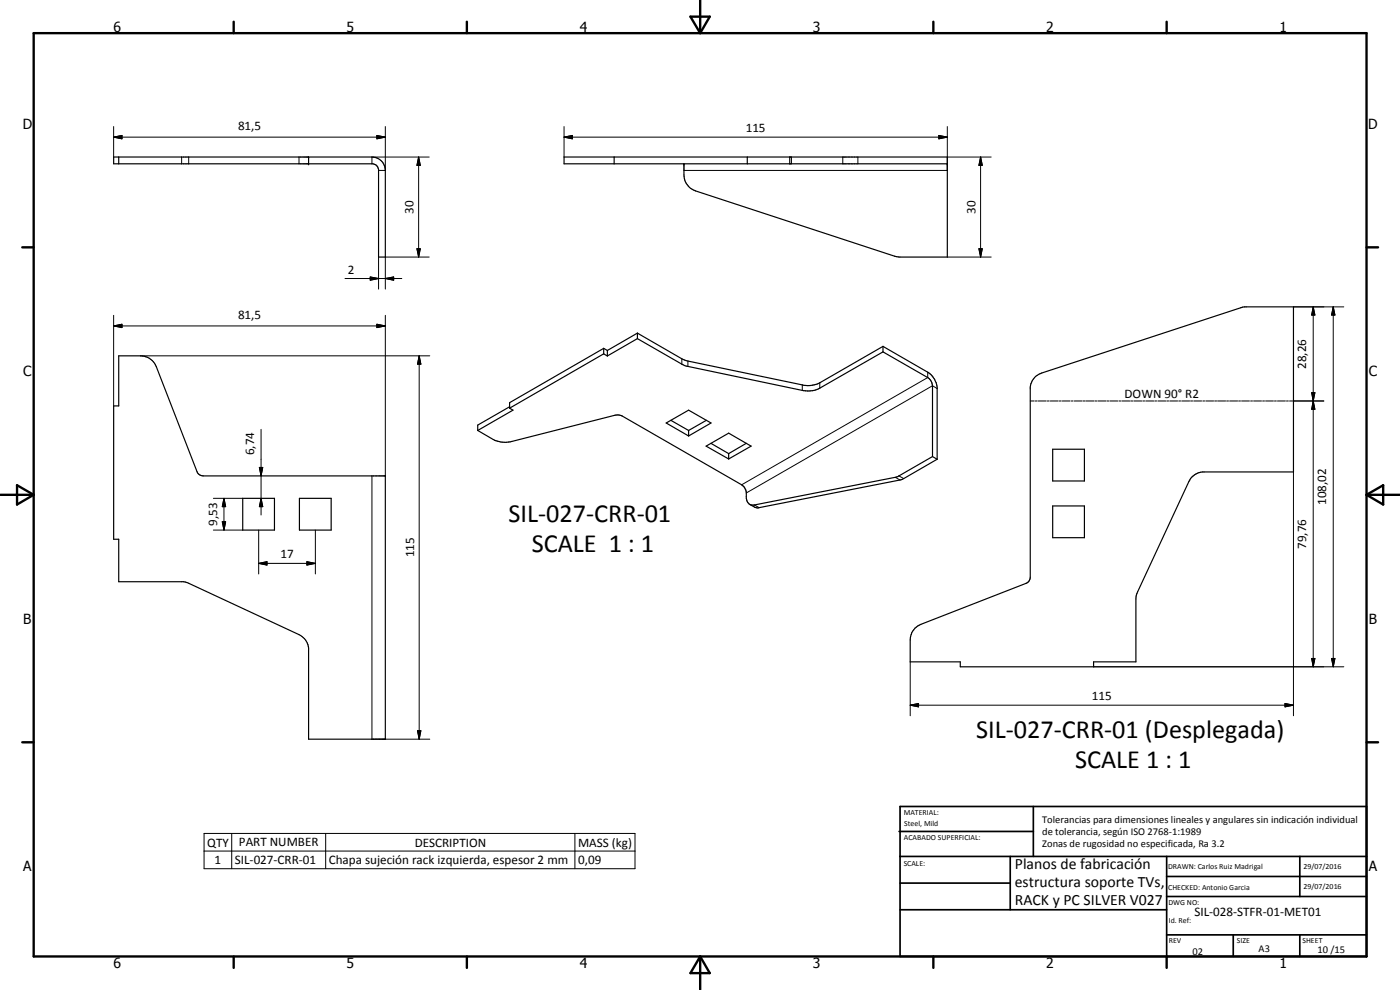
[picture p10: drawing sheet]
<svg xmlns="http://www.w3.org/2000/svg" width="420mm" height="297mm" viewBox="0 0 420 297" stroke-linecap="round" stroke-linejoin="round" font-family="sans-serif">
<g fill="none" stroke="#000" stroke-width=".35">
<path d="M34.1 47.1h77.5a4 4 0 0 1 4 4v26h-2v-26.3l-.2-.7-.8-.7-.6-.3h-77.9zM35.6 47.1v2M92.6 47.1v2M184.3 47.1v2M205.3 49.1v3.4a5.2 5.2 0 0 0 3.4 4.8l59.8 19.6 1.6 .2h14.2v-30h-115v2h115M224.3 47.1v2M237 47.1v2M191.3 99.9l-9 5.3M191.3 99.9l13.3 7.8 1.3 .5 34.9 7.3a7.6 7.6 0 0 0 5.2-.6l19-11M191.3 99.9v1.7M35.6 106.8h6.6a5.2 5.2 0 0 1 4.7 3.2l12.2 31.5 .9 1 1 .3h54.6v79h-23v-27.4a5.1 5.1 0 0 0-2.9-4l-34.1-15.8-20-.1v-12.7h-1.5v-40h1.5zM181.2 104.5l-28.3 16.3v1.7"/>
<path d="M181.2 104.5l1.1 .7M181.2 106.2l1.1 .6M181.2 106.2l-28.3 16.3M181.2 104.5v1.7M182.3 105.2v1.6M191.3 101.6l-9 5.2M191.3 101.6l14.6 8.3 34.9 7.2a7.9 7.9 0 0 0 5.2-.6l19-10.9M265 103.9l13.4 7.8a6.2 6.2 0 0 1 2.9 4.5v21.6M265 105.6l13.4 7.7a3.2 3.2 0 0 1 1.5 2.4v21.3M265 103.9v1.7M310.8 112.9l1.8-1 60.3-19.7 15.3-.1v49.5h-27.4a5.1 5.1 0 0 0-4 2.8l-15.8 34.2-.1 20h-12.7v1.5h-40v-1.5h-15v-6.6a5 5 0 0 1 3.2-4.7l31.5-12.3 .8-.5 .4-.6 .1-57.7 .6-2zM143.4 129.2l4.6 2.7a7.7 7.7 0 0 0 5.6 .6l31-7.9 1.3-.1 .9 .3 35.8 20.7a3.3 3.3 0 0 1 1.4 2.1v1.9a2.01 2.01 0 0 0 2.4 2l42.7-8.4 10.8-6.1"/>
<path d="M152.9 122l-9.5 5.6v1.6M152.9 122.5l1.1 .6-10.6 6.1M199.9 126.9l6.8-3.8 6.7 3.8-6.7 3.9zM201.3 126.1l5.4 3.1M206.7 129.2v1.6M211.9 133.9l6.8-3.9 6.7 3.9-6.7 3.8zM212 126.1l-5.3 3.1M213.3 133l5.4 3.1M218.7 136.1v1.6M224 133l-5.3 3.1M279.9 137l1.4 .8M281.3 137.8l-10.1 5.8-1.1 .4-42.6 8.4-.8-.1-1.7-1"/>
<path d="M315.9 134.8h9.5v9.5h-9.5zM72.8 149.5h9.6v9.5h-9.6zM89.9 149.5h9.5v9.5h-9.5zM315.9 151.8h9.5v9.5h-9.5z"/>
</g>
<g fill="#000">
<circle cx="92.6" cy="47.1" r=".18"/>
<circle cx="92.6" cy="49.1" r=".18"/>
<circle cx="205.3" cy="49.1" r=".18"/>
<circle cx="284.3" cy="49.1" r=".18"/>
</g>
<g fill="none" stroke="#000" stroke-width=".3">
<path d="M34.1 38v9.1M115.6 38v13.1h-2M169.3 38v9.1M284.3 38v13.1h-79M34.1 41.1l2.5-.5v1.1zM34.1 41.1h81.5M54.5 47.1v2M56.6 47.1v2M89.7 47.1v2M113.1 40.6l2.5 .5-2.5 .6zM125.6 47.1l.5 2.5h-1zM125.6 47.1v30"/>
<path d="M128.8 47.1h-17.2v2M169.3 41.1l2.5-.5v1.1zM169.3 41.1h115M237.5 47.1v2M252.9 47.1v2M257.5 47.1v2M281.8 40.6l2.5 .5-2.5 .6zM284.3 47.1h13.2M294.3 47.1l.5 2.5h-1zM294.3 47.1v30M113.6 77.1v9.6M125.1 74.6h1l-.5 2.5z"/>
<path d="M128.8 77.1h-13.2v9.6M284.3 77.1h13.2M293.8 74.6h1l-.5 2.5zM34.1 97.8l2.5-.5v1zM34.1 97.8h81.5M34.1 94.6v27.2M103.5 83.6h17.1M111.1 83.1l2.5 .5-2.5 .5zM113.1 97.3l2.5 .5-2.5 .5zM115.6 83.6l2.5-.5v1zM115.6 94.6v48.2M388.2 92.1h15.1"/>
<path d="M394.1 92.1l.5 2.4h-1zM394.1 92.1v108M400.1 92.1l.5 2.4h-1zM400.1 92.1v108M42.2 106.8h86.8M125.8 106.8l.5 2.5h-1zM125.8 106.8v115M204.6 107.7v1.6M206.4 108.3v1.6M240.8 115.5v1.6M246 114.9v1.6M278.4 111.7v1.6l-55.8 32.2"/>
<path d="M281.3 116.6l-1.4-.9-55.9 32.2M393.6 117.8h1l-.5 2.5zM78.3 128.8v25.7M309.2 120.3h1.2M310.7 120.3h.6M311.6 120.3h2.4M314.3 120.3h.6M315.2 120.3h2.3M317.8 120.3h.7M318.8 120.3h2.3M321.5 120.3h.5M322.4 120.3h2.3"/>
<path d="M325 120.3h.7M325.9 120.3h2.4M328.6 120.3h.6M329.5 120.3h2.4M332.2 120.3h.6M333.1 120.3h2.4M335.8 120.3h.6M336.7 120.3h2.4M339.4 120.3h.6M340.3 120.3h2.4M343 120.3h.6M343.9 120.3h2.4"/>
<path d="M346.6 120.3h.6M347.5 120.3h2.4M350.2 120.3h.6M351.1 120.3h2.4M353.8 120.3h.6M354.7 120.3h2.4M357.3 120.3h.7M358.3 120.3h2.3M361 120.3h.5M361.9 120.3h2.3M364.5 120.3h.7M365.4 120.3h2.4"/>
<path d="M368.1 120.3h.6M369 120.3h2.4M371.7 120.3h.6M372.6 120.3h2.4M375.3 120.3h.6M376.2 120.3h2.4M378.9 120.3h.6M379.8 120.3h2.4M382.5 120.3h.6M383.4 120.3h2.4M386.1 120.3h.6M387 120.3h10.3"/>
<path d="M394.1 120.3l.5 2.5h-1zM64 159h8.8M64 149.5h8.8M66.7 156.5h1l-.5 2.5zM67.2 149.5l.5 2.5h-1zM67.2 149.5v9.5M77.6 159v13.2M77.8 140.3h1.1l-.6 2.5zM78.3 149.5l.6 2.5h-1.1zM94.6 159v13.2M111.6 142.8v79h17.4M226.4 151.5l1.4 .8"/>
<path d="M268.7 143.2l1.4 .8M269.8 142.8l1.4 .8M388.2 141.6v73.2M77.6 169l2.5-.5v1zM77.6 169h17M92.1 168.5l2.5 .5-2.5 .5zM273.2 198.6v16.2M393.6 197.6h1l-.5 2.5zM399.6 197.6h1l-.5 2.5zM125.3 219.2h1l-.5 2.6zM273.2 211.6l2.5-.5v1zM273.2 211.6h115"/>
<path d="M328.2 200.1h75.1M385.6 211.1l2.6 .5-2.6 .5zM61.2 250.1h129.4v10.5h-129.4zM61.2 255.4h129.4M69.5 250.1v10.5M97.7 250.1v10.5M172.5 250.1v10.5"/>
</g>
<g fill="none" stroke="#000" stroke-width=".71">
<path d="M10.1 9.9h400v277.1h-400zM70.1 6.5v3.4M140.1 6.5v3.4M207.2 5h5.8l-2.9 4.9zM210.1 0v9.9M280.1 6.5v3.4M350.1 6.5v3.4M6.7 74.2h3.4M410.1 74.2h3.5M.1 148.5h10M5.1 145.6l5 2.9-5 2.9zM410.1 148.5h10"/>
<path d="M410.1 148.5l5-2.9v5.8zM6.7 222.7h3.4M410.1 222.7h3.5M70.1 287v3.4M140.1 287v3.4M210.1 287v10M210.1 287l2.9 5h-5.8zM280.1 287v3.4M350.1 287v3.4"/>
</g>
<g fill="none" stroke="#000" stroke-width=".51">
<path d="M269.8 249.5h40.3M270.1 242h140v45h-140zM270.1 257h140M303.2 257v16M310.1 242v15M350.1 257v30M390.1 257v12M270.1 265h33.1M270.1 273h80M350.1 269h60M350.1 263h60M350.1 280.5h60"/>
<path d="M370.1 280.5v6.5M390.1 280.5v6.5"/>
</g>
<g fill="#000">
<path d="M34.1 41.1l2.5-.5v1.1zM113.1 40.6l2.5 .5-2.5 .6zM125.6 47.1l.5 2.5h-1zM169.3 41.1l2.5-.5v1.1zM281.8 40.6l2.5 .5-2.5 .6zM294.3 47.1l.5 2.5h-1zM125.1 74.6h1l-.5 2.5zM293.8 74.6h1l-.5 2.5zM34.1 97.8l2.5-.5v1zM111.1 83.1l2.5 .5-2.5 .5zM113.1 97.3l2.5 .5-2.5 .5zM115.6 83.6l2.5-.5v1z"/>
<path d="M394.1 92.1l.5 2.4h-1zM400.1 92.1l.5 2.4h-1zM125.8 106.8l.5 2.5h-1zM393.6 117.8h1l-.5 2.5zM394.1 120.3l.5 2.5h-1zM66.7 156.5h1l-.5 2.5zM67.2 149.5l.5 2.5h-1zM77.8 140.3h1.1l-.6 2.5zM78.3 149.5l.6 2.5h-1.1zM77.6 169l2.5-.5v1zM92.1 168.5l2.5 .5-2.5 .5zM393.6 197.6h1l-.5 2.5z"/>
<path d="M399.6 197.6h1l-.5 2.5zM125.3 219.2h1l-.5 2.6zM273.2 211.6l2.5-.5v1zM385.6 211.1l2.6 .5-2.6 .5z"/>
</g>
<g font-size="7.9">
<text x="152.6" y="156.7">SIL-027-CRR-01</text>
<text x="159.6" y="165.7">SCALE 1 : 1</text>
<text x="292.9" y="221.5">SIL-027-CRR-01 (Desplegada)</text>
<text x="322.7" y="230.5">SCALE 1 : 1</text>
</g>
<g font-size="4.7">
<text x="304.6" y="260.8">Planos de fabricación</text>
<text x="304.6" y="266.2">estructura soporte TVs,</text>
<text x="304.6" y="271.6">RACK y PC SILVER V027</text>
</g>
<g font-size="4.2">
<text x="34" y="9.6">6</text>
<text x="104" y="9.6">5</text>
<text x="174" y="9.6">4</text>
<text x="244" y="9.6">3</text>
<text x="314" y="9.6">2</text>
<text x="384" y="9.6">1</text>
<text x="6.8" y="38.7">D</text>
<text x="410.6" y="38.7">D</text>
<text x="7" y="112.9">C</text>
<text x="410.8" y="112.9">C</text>
<text x="7" y="187.1">B</text>
<text x="410.8" y="187.1">B</text>
<text x="7" y="261.4">A</text>
<text x="410.8" y="261.4">A</text>
<text x="34" y="290.4">6</text>
<text x="104" y="290.4">5</text>
<text x="174" y="290.4">4</text>
<text x="244" y="290.4">3</text>
<text x="314" y="290.4">2</text>
<text x="384" y="290.4">1</text>
</g>
<g font-size="3.9">
<text x="71.4" y="39.1">81,5</text>
<text x="223.8" y="39.6">115</text>
<text x="124.1" y="64.2" transform="rotate(-90 124.1 64.2)">30</text>
<text x="292.7" y="64.2" transform="rotate(-90 292.7 64.2)">30</text>
<text x="104.3" y="82.1">2</text>
<text x="71.4" y="95.7">81,5</text>
<text x="392" y="110.7" transform="rotate(-90 392 110.7)">28,26</text>
<text x="337.5" y="119.5">DOWN 90° R2</text>
<text x="76.3" y="136.6" transform="rotate(-90 76.3 136.6)">6,74</text>
<text x="398" y="151.6" transform="rotate(-90 398 151.6)">108,02</text>
<text x="65.1" y="157.8" transform="rotate(-90 65.1 157.8)">9,53</text>
<text x="84.1" y="167.5">17</text>
<text x="124.3" y="167.3" transform="rotate(-90 124.3 167.3)">115</text>
<text x="392" y="164.7" transform="rotate(-90 392 164.7)">79,76</text>
<text x="327.7" y="210.1">115</text>
<text x="62.2" y="254">QTY</text>
<text x="71.7" y="254">PART NUMBER</text>
<text x="124.4" y="254">DESCRIPTION</text>
<text x="173.5" y="254.1">MASS (kg)</text>
<text x="64.4" y="259.2">1</text>
<text x="70.5" y="259.3">SIL-027-CRR-01</text>
<text x="98.7" y="259.4">Chapa sujeción rack izquierda, espesor 2 mm</text>
<text x="173.5" y="259.3">0,09</text>
<text x="358.5" y="275">SIL-028-STFR-01-MET01</text>
</g>
<g font-size="3.1">
<text x="312.7" y="246.8">Tolerancias para dimensiones lineales y angulares sin indicación individual</text>
<text x="312.7" y="250.4">de tolerancia, según ISO 2768-1:1989</text>
<text x="312.7" y="254">Zonas de rugosidad no especificada, Ra 3.2</text>
<text x="357.9" y="286.4">02</text>
<text x="377.7" y="285.6">A3</text>
<text x="395.4" y="285.9">10 /15</text>
</g>
<g font-size="2.4">
<text x="271.2" y="244.4">MATERIAL:</text>
<text x="271.3" y="252">ACABADO SUPERFICIAL:</text>
<text x="271.4" y="247.9">Steel, Mild</text>
<text x="271.2" y="259.7">SCALE:</text>
<text x="350.6" y="260.8">DRAWN: Carlos Ruiz Madrigal</text>
<text x="391.2" y="260.6">29/07/2016</text>
<text x="350.6" y="267">CHECKED: Antonio Garcia</text>
<text x="391.2" y="266.7">29/07/2016</text>
<text x="350.6" y="271.4">DWG NO:</text>
<text x="350.8" y="276.9">Id. Ref:</text>
<text x="350.8" y="282.8">REV</text>
<text x="371.2" y="282.9">SIZE</text>
<text x="390.9" y="282.9">SHEET</text>
</g>
</svg>
